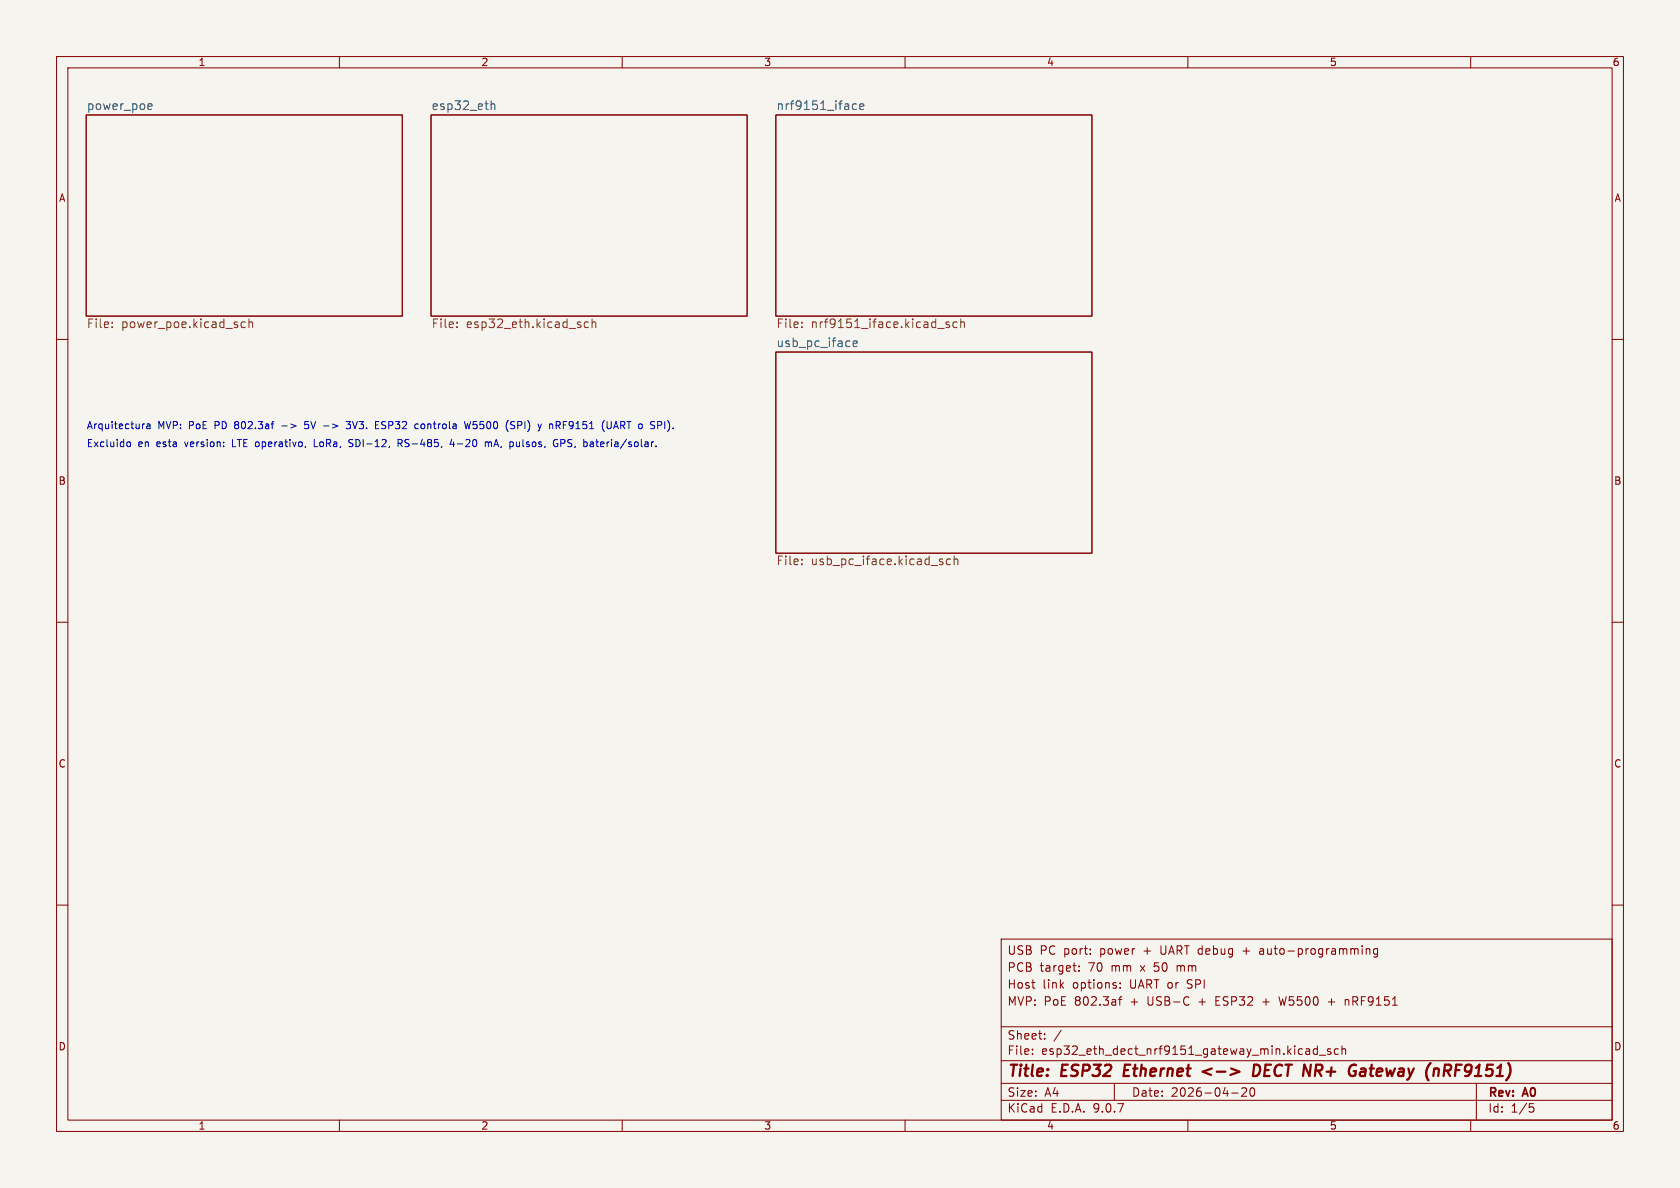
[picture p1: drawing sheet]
<svg xmlns="http://www.w3.org/2000/svg" width="297mm" height="210mm" viewBox="0 0 297 210" stroke-linecap="round" stroke-linejoin="round" font-family="sans-serif">
<path d="M0 0h297v210h-297z" fill="#f5f4ef" stroke="#f5f4ef" stroke-width=".18"/>
<g fill="none" stroke="#840000" stroke-width=".18">
<path d="M10 10h277v190h-277zM12 12h273v186h-273zM60 10v2M110 10v2M160 10v2M210 10v2M260 10v2M15.2 20.3h55.9v35.6h-55.9zM76.2 20.3h55.9v35.6h-55.9zM137.2 20.3h55.8v35.6h-55.8zM10 60h2M137.2 62.2h55.8v35.6h-55.8z"/>
<path d="M285 60h2M10 110h2M285 110h2M10 160h2M177 166h108v32h-108zM190.7 171.6v.1M190.7 170.8v.1M197.7 176.7h.6M198 174.6v.1M198 173.8v.1M198.3 176.2l-.3 .2v1.3M223.2 167.7l-.5 .1"/>
<path d="M223.2 168.1h-.3a.29 .29 0 0 0-.2 .3 .29 .29 0 0 0 .2 .3h.3M226.1 176.2l.4 1.5M234.8 177.1h1.2M237.8 176.7v1M238.4 176.8l-.4-.1-.2 .1M241.5 167.8l.2-.1 .4 .1 .1 .9M241.5 167.7v1M243.5 167.8l-.4-.1-.3 .3v.4l.2 .2h.5M243.5 167.7v1.2l-.3 .3-.3-.1M285 160h2M60 198v2M110 198v2"/>
<path d="M160 198v2M177 194.5h108M177 191.5h108M177 187.5h108M177 181.5h108M182.5 186.3v.1M182.5 185.5v.1M184.7 183.6v.1M184.7 182.8v.1M187.6 182.1l-1.3 2M197 191.5v3M210 198v2"/>
<path d="M217.7 193.2h1.2M219.5 192.4l.6-.1 .2 .1 .1 .3-.9 1.1h.9M221.1 192.4l.2-.1a.81 .81 0 0 1 .6 .6 .81 .81 0 0 1-.3 .8l-.1 .1a.81 .81 0 0 1-.4-1.4zM231 185.4h.3l.2 .2v.8M231.5 186.3l-.5 .1M231.5 185.8h-.5M232.9 185.5l-.4-.1-.3 .3v.4l.1 .2h.6M232.9 184.9v1.5M233.2 186.5h1.2M235.2 185.5l-.3-.1-.2 .2v.2l.5 .2v.3h-.5M236.6 185.5l-.4-.1-.3 .3v.4l.1 .2h.6M237.2 185.5l.3-.1 .3 .1 .1 .9"/>
<path d="M237.2 184.9v1.5M260 198v2M261 191.5v6.5M270.4 195.1h.7M270.5 195.7h.4l.3 .3-.2 .5-.5 .1"/>
</g>
<path d="M198.9 188.2l-.3 2h1M214.2 188.9l-1.6 .5 1.5 .6M221.7 188.2h.5a1.08 1.08 0 0 1 .6 1.1 1.08 1.08 0 0 1-.8 .9h-.5zM240.6 189l.2-.1 .6 .1-.1 1.2M241.4 189.4h-.7a.4 .4 0 0 0-.3 .4 .4 .4 0 0 0 .2 .4l.7-.1M255.8 189.3l.5 .9M256.2 188.2h-.7l-.3 2M256.3 189.2l-1 .1" fill="none" stroke="#840000" stroke-width=".4"/>
<path d="M26.4 18.3l.4 .1 .1 .3-.7 .2M26.8 19.3l-.4 .1M86.8 18.5l.2-.2 .4 .1 .1 1M86.8 17.8v1.6M151.4 18.4l-.4-.1-.3 .3v.5l.1 .2h.6M152 18.9l.7-.2-.1-.3-.4-.1-.2 .3 .1 .7h.5M150.8 60.8l.8-.2-.1-.3h-.5l-.2 .2 .1 .7h.6" fill="none" stroke="#006464" stroke-width=".18"/>
<g fill="none" stroke="#725600" stroke-width=".18">
<path d="M19.8 57.8v.1M19.8 57v.1M43.4 57l-.5-.1-.3 .3v.4l.2 .2h.6M44 57l.2-.1 .4 .1 .1 .9M44 56.4v1.5M80.8 57.8v.1M80.8 57v.1M104 57l-.4-.1-.3 .3v.4l.1 .2h.6M104.7 57l.2-.1 .4 .1v.9M104.7 56.4v1.5M141.8 57.8v.1M141.8 57v.1"/>
<path d="M165.8 58.1h1.1M167.8 57l-.4-.1-.2 .2 .1 .2 .5 .2v.3h-.6M169.2 57l-.4-.1-.3 .3v.4l.1 .2h.6M169.8 57l.3-.1 .3 .1 .1 .9M169.8 56.4v1.5M141.8 98.9v.1M141.8 99.7v.1M166.3 99.3l.4 .1v.2l-.2 .2h-.3M166.3 98.8l.4 .1M168 98.9l-.4-.1-.3 .3v.4l.1 .3h.6M168.7 99l.2-.2 .4 .1v.9M168.7 98.3v1.5"/>
</g>
<g fill="none" stroke="#0000c2" stroke-width=".18">
<path d="M22.5 78.2l.3-.1 .3 .3-.1 .5-.3 .1-.2-.2M25.6 74.9l-.3 .1M26 75h.5v.8M26.5 75.2l-.4 .1-.2 .2 .2 .3 .4-.1M49.8 75.3h1M53.9 75.7l.4 .1M54.5 74.5h-.6v.6l.4-.1M55.6 77.7v1.3h.6M57.2 75.3h1M61.2 74.5h.8l-.5 .5 .3 .1 .2 .1M61.7 78.9h.6M62 75.5l-.3 .3-.5-.1"/>
<path d="M62.4 77.8l-.5-.1-.2 .2 .1 .3 .5 .2M66.4 75.8h.6M66.4 74.5h.6M66.4 75.1h.4M70.4 78.4l.6-.1 .1-.2-.1-.3-.6-.1v1.3M70.7 78.4l.4 .6M73.8 74.9l.1 .1M73.9 75.7l-.1 .1M74.5 75.1v.6M79.9 77.6l-.3 .9h.8M80.2 78.1v.9M82.1 74.5l.3 1.3 .2-.9 .3 .9 .3-1.3"/>
<path d="M85.8 78.2l.4-.1 .1 .2M85.8 78.1v.9M86.3 78.3l.2-.2 .3 .1 .1 .8M86.3 78.3v.7M91 74.6l-.5-.1-.2 .1v.4l.6 .2 .1 .3-.2 .3-.5-.1M91.3 78.1v.7l.2 .2M98.4 78.4h.2v.5l-.3 .1-.4-.2M98.6 77.8l-.3-.1-.4 .2M98.6 75.2l.4 .6M98.9 74.6l.1 .2-.1 .3M99.2 78.4h.4M99.6 77.7h-.4v1.3"/>
<path d="M104.5 78.1l.3 .1 .1 .8M104.9 78.9l-.4 .1M104.9 78.4l-.4 .1M107.3 74.5v1l.3 .3 .3-.1 .1-.2v-1M108.6 75.4h.6M108.9 74.5l-.4 1.3M115 75.7l.5 .1M115.1 75l.1 .1M115.2 74.5l-.1 .1M117.5 74.5v1.3"/>
</g>
<g font-size="2.8" fill="#840000">
<text x="178" y="190.9">Title:</text>
<text x="187.7" y="190.9">ESP32</text>
<text x="199.5" y="190.9">Ethernet</text>
<text x="214.2" y="190.9">&lt;-&gt;</text>
<text x="224" y="190.9">DECT NR+</text>
<text x="242.5" y="190.9">Gateway</text>
<text x="256.9" y="190.9">(nRF9151)</text>
</g>
<g font-size="2.1" fill="#006464">
<text x="15.2" y="19.6">power_poe</text>
<text x="76.2" y="19.6">esp32_eth</text>
<text x="137.2" y="19.6">nrf9151_iface</text>
<text x="137.2" y="61.5">usb_pc_iface</text>
</g>
<g font-size="2.1" fill="#725600">
<text x="15.2" y="58.3">File:</text>
<text x="21.4" y="58.3">power_poe.kicad_sch</text>
<text x="76.2" y="58.3">File:</text>
<text x="82.4" y="58.3">esp32_eth.kicad_sch</text>
<text x="137.2" y="58.3">File:</text>
<text x="143.3" y="58.3">nrf9151_iface.kicad_sch</text>
<text x="137.2" y="100.2">File:</text>
<text x="143.3" y="100.2">usb_pc_iface.kicad_sch</text>
</g>
<g font-size="2.1" fill="#840000">
<text x="178" y="172">PCB</text>
<text x="178" y="169">USB</text>
<text x="183.8" y="172">target:</text>
<text x="183.8" y="169">PC port:</text>
<text x="192.5" y="172">70</text>
<text x="194.6" y="169">power</text>
<text x="196.6" y="172">mm</text>
<text x="201.9" y="172">x</text>
<text x="202.4" y="169">+</text>
<text x="204.4" y="172">50</text>
<text x="205.6" y="169">UART debug</text>
<text x="208.6" y="172">mm</text>
<text x="220.4" y="169">+</text>
<text x="223.5" y="169">auto-programming</text>
<text x="178" y="178">MVP: PoE</text>
<text x="178" y="175">Host</text>
<text x="184.3" y="175">link</text>
<text x="189.7" y="175">options:</text>
<text x="190" y="178">802.3af</text>
<text x="199.9" y="175">UART or</text>
<text x="200" y="178">+</text>
<text x="203.1" y="178">USB-C</text>
<text x="210.3" y="175">SPI</text>
<text x="212.3" y="178">+</text>
<text x="215.4" y="178">ESP32</text>
<text x="223.9" y="178">+</text>
<text x="227" y="178">W5500</text>
<text x="235.8" y="178">+</text>
<text x="238.9" y="178">nRF9151</text>
<text x="178" y="184">Sheet:</text>
<text x="178" y="186.7">File:</text>
<text x="184.1" y="186.7">esp32_eth_dect_nrf9151_gateway_min.kicad_sch</text>
<text x="178" y="196.9">KiCad</text>
<text x="178" y="194.1">Size:</text>
<text x="184.7" y="194.1">A4</text>
<text x="185.7" y="196.9">E.D.A.</text>
<text x="193.3" y="196.9">9.0.7</text>
<text x="200" y="194.1">Date:</text>
<text x="207" y="194.1">2026-04-20</text>
<text x="263" y="194.3">Rev:</text>
<text x="263" y="196.9">Id:</text>
<text x="267.1" y="196.9">1/5</text>
<text x="269.4" y="194.3">A0</text>
</g>
<g font-size="1.8" fill="#840000">
<text x="35" y="11.9">1</text>
<text x="85" y="11.9">2</text>
<text x="135" y="11.9">3</text>
<text x="185" y="11.9">4</text>
<text x="235" y="11.9">5</text>
<text x="285" y="11.9">6</text>
<text x="10.3" y="35.9">A</text>
<text x="285.3" y="35.9">A</text>
<text x="10.3" y="85.9">B</text>
<text x="285.3" y="85.9">B</text>
<text x="10.3" y="135.9">C</text>
<text x="285.3" y="135.9">C</text>
<text x="10.3" y="185.9">D</text>
<text x="285.3" y="185.9">D</text>
<text x="35" y="199.9">1</text>
<text x="85" y="199.9">2</text>
<text x="135" y="199.9">3</text>
<text x="185" y="199.9">4</text>
<text x="235" y="199.9">5</text>
<text x="285" y="199.9">6</text>
</g>
<g font-size="1.8" fill="#0000c2">
<text x="15.2" y="76">Arquitectura</text>
<text x="27.9" y="76">MVP:</text>
<text x="33.5" y="76">PoE</text>
<text x="38.2" y="76">PD</text>
<text x="41.9" y="76">802.3af</text>
<text x="50.4" y="76">-&gt;</text>
<text x="54.7" y="76">5V</text>
<text x="58.2" y="76">-&gt;</text>
<text x="62.5" y="76">3V3.</text>
<text x="67.8" y="76">ESP32</text>
<text x="75" y="76">controla</text>
<text x="84.1" y="76">W5500</text>
<text x="91.5" y="76">(SPI)</text>
<text x="97.5" y="76">y</text>
<text x="99.6" y="76">nRF9151</text>
<text x="109.1" y="76">(UART</text>
<text x="115.8" y="76">o</text>
<text x="118.1" y="76">SPI).</text>
<text x="15.2" y="79.1">Excluido</text>
<text x="24.4" y="79.1">en</text>
<text x="27.8" y="79.1">esta</text>
<text x="33" y="79.1">version:</text>
<text x="41.5" y="79.1">LTE operativo,</text>
<text x="56.4" y="79.1">LoRa,</text>
<text x="62.7" y="79.1">SDI-12,</text>
<text x="71.6" y="79.1">RS-485,</text>
<text x="81.1" y="79.1">4-20</text>
<text x="87.4" y="79.1">mA,</text>
<text x="92" y="79.1">pulsos,</text>
<text x="99.9" y="79.1">GPS,</text>
<text x="105.5" y="79.1">bateria/solar.</text>
</g>
</svg>
